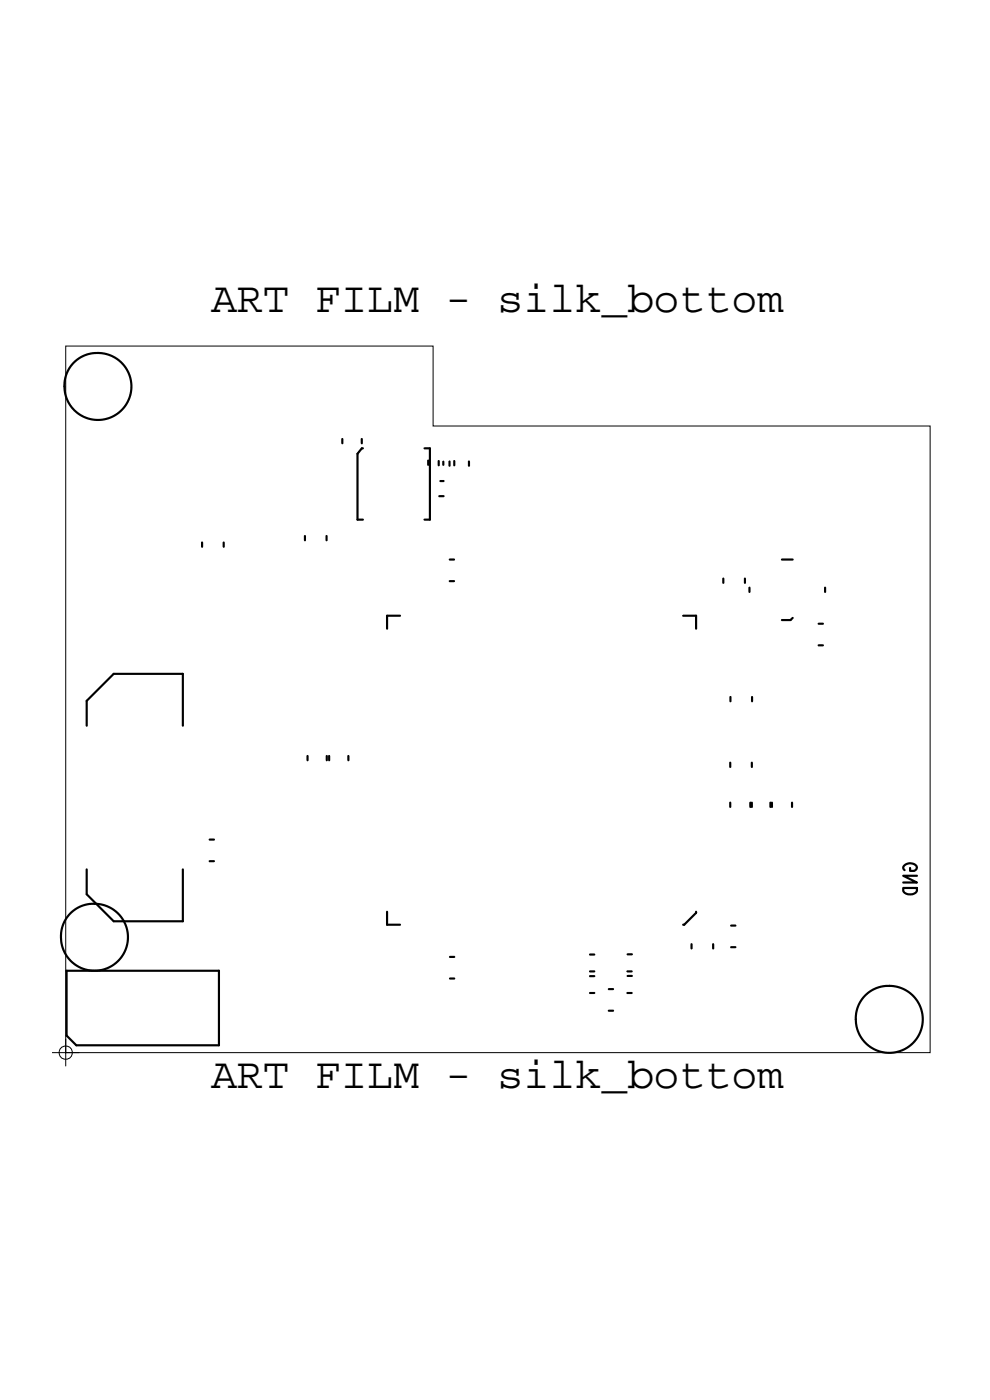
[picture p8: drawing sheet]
<svg xmlns="http://www.w3.org/2000/svg" width="210mm" height="297mm" viewBox="0 0 210 297" stroke-linecap="round" stroke-linejoin="round" font-family="sans-serif">
<!-- layer: Board Outline -->
<path d="M13.9 73.4h78v17h105.4v132.9h-183.4z" fill="none" stroke="#000" stroke-width=".21"/>
<!-- layer: Components -->
<g fill="none" stroke="#000" stroke-width=".46">
<path d="M72.6 93.1v.9zM75.8 96.3v13.9zM76.7 93.1v.9zM76.8 95.1h.2zM76.8 95.1l-1 1.2zM90 95.1h1.2zM90.8 97.7v.9zM91.2 95.1v15.1zM93.1 97.8v.9zM94 97.9v.7zM95.4 97.9v.9zM96.4 97.8v.9z"/>
<path d="M99.5 97.9v.9zM42.9 115.1v.9zM47.5 115.1v.9zM64.7 113.7v.9zM69.3 113.7v.9zM75.8 110.2h1.2zM90 110.2h1.2zM93.2 105.3h.9zM93.4 102.1h.7zM95.4 118.7h.9zM165.9 118.7h2.2zM82.1 130.6v2.8z"/>
<path d="M82.1 130.6h2.8zM95.4 123.3h.9zM144.9 130.6h2.8zM147.7 130.6v2.8zM153.4 122.7v1zM158 122.7v1zM159 124.7v.9zM165.9 131.5h1.8zM167.7 131.5l.4-.4zM173.6 136.9h1zM173.6 132.3h1zM175 124.7v.9z"/>
<path d="M18.4 148.7l5.7-5.7zM18.4 148.7v5.3zM24.1 143h14.7zM38.8 143v11zM154.9 147.9v.9zM159.5 147.9v.9zM44.5 178.1h.9zM65.2 160.4v.9zM69.3 160.4v.9zM69.8 160.4v.9zM73.9 160.4v.9zM154.9 170.3v.9z"/>
<path d="M154.9 161.8v.9zM159.2 170.3v.9zM159.5 170.3v.9zM159.5 161.8v.9zM163.4 170.3v.9zM163.7 170.3v.9zM168 170.3v.9zM18.4 184.4v5.3zM18.4 189.7l5.7 5.7zM24.1 195.4h14.7zM38.8 184.4v11zM44.5 182.7h.9z"/>
<path d="M82.1 196.2h2.8zM82.1 193.4v2.8zM144.9 196.2h.2zM145.1 196.2l2.6-2.5zM147.7 193.4v.3zM155.1 196.4h.9zM14.1 219.7l2.1 2.1zM14.1 205.9v13.8zM14.1 205.9h32.3zM46.4 205.9v15.9zM95.4 207.6h1zM95.4 203h1z"/>
<path d="M125.1 202.5h1zM125.1 207.1h1zM125.1 206.1h1zM125.1 210.7h1zM129.1 214.4h1zM129.1 209.8h1zM133.1 210.7h.9zM133.1 206.1h.9zM133.1 207h.9zM133.1 202.5h.9zM146.7 200.3v.9zM151.3 200.3v.9z"/>
<path d="M155.1 200.9h.9zM16.2 221.8h30.2z"/>
<circle cx="20.8" cy="82" r="7.1"/>
<circle cx="20" cy="198.8" r="7.1"/>
<circle cx="188.6" cy="216.3" r="7.1"/>
</g>
<!-- layer: Text -->
<path d="M191.6 188.4h2.9v.6a1.79 1.79 0 0 1-2.9 0zM193 184.1v.7h.9a.79 .79 0 0 0 .6-1 .79 .79 0 0 0-.9-.6 1.49 1.49 0 0 0-2 1l.3 .4M194.5 185.8h-2.9l2.9 1.4h-2.9" fill="none" stroke="#000" stroke-width=".46"/>
<!-- layer: Drawing Origin -->
<g fill="none" stroke="#000" stroke-width=".21">
<path d="M11 223.3h5.9M13.9 220.4v5.8"/>
<circle cx="13.9" cy="223.3" r="1.41"/>
</g>
<g font-size="9.2">
<text x="44.8" y="66.2">ART FILM - silk_bottom</text>
<text x="44.8" y="230.8">ART FILM - silk_bottom</text>
</g>
</svg>
